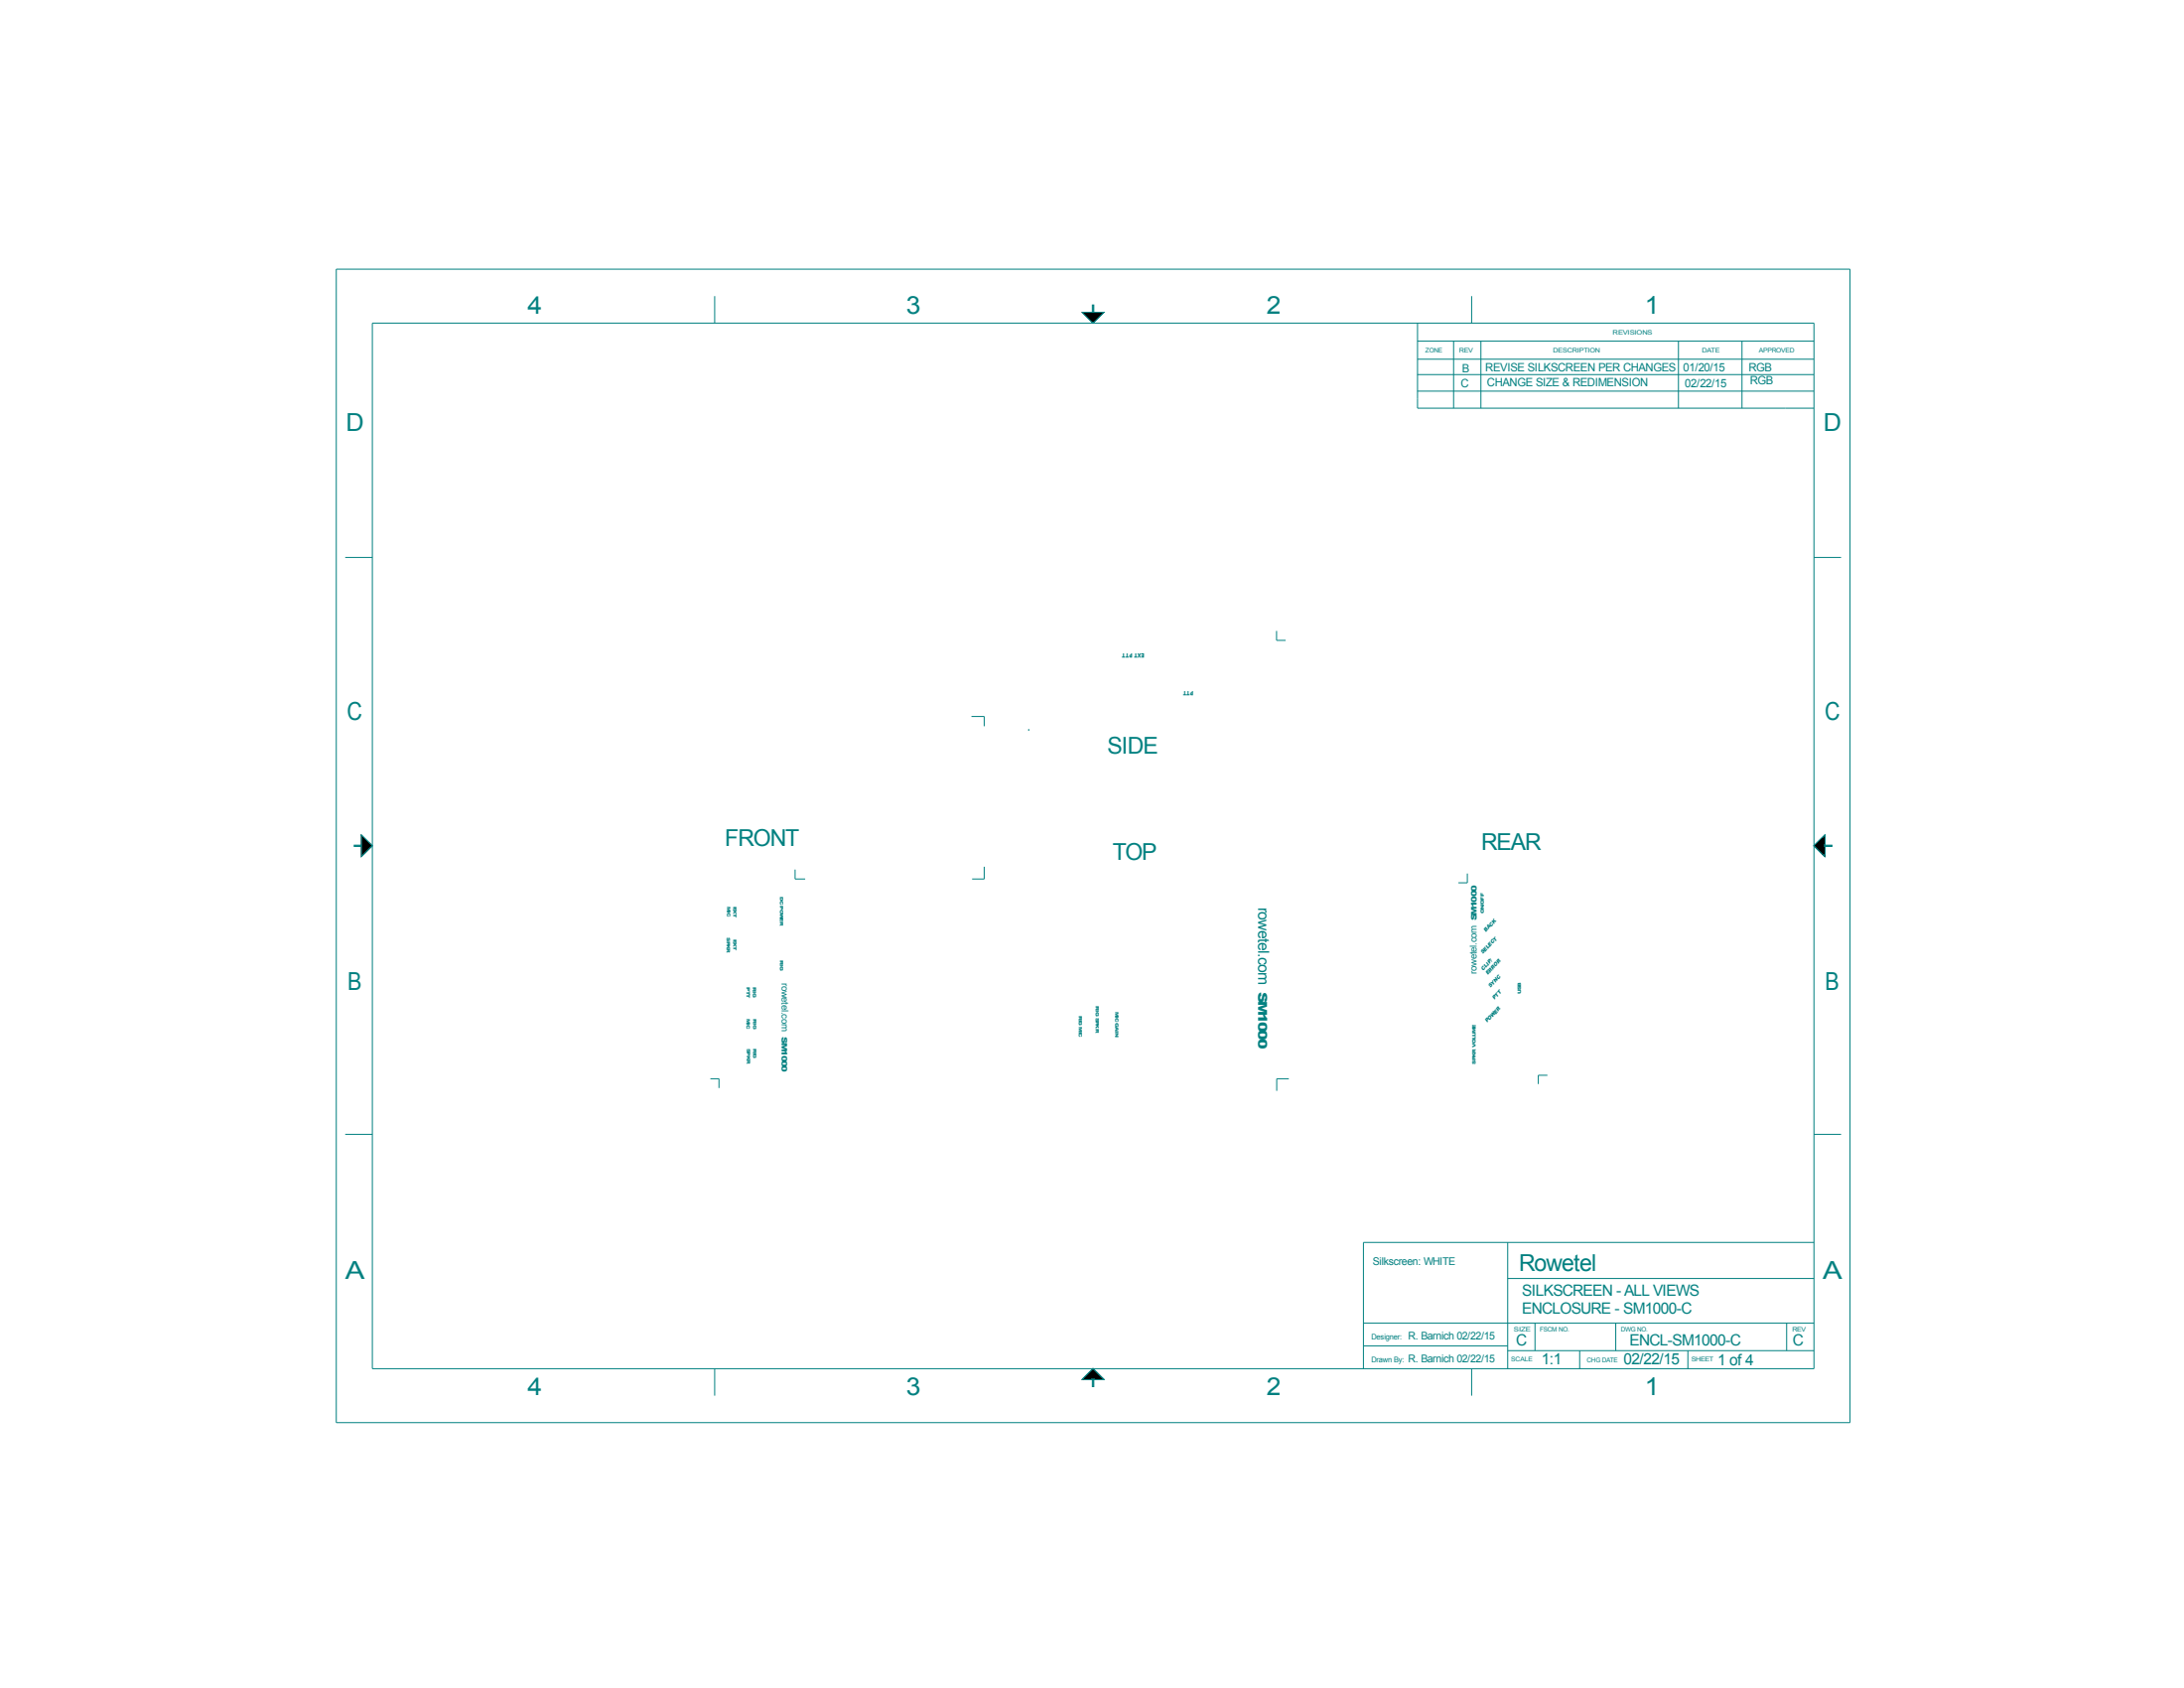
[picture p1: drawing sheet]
<svg xmlns="http://www.w3.org/2000/svg" width="559mm" height="432mm" viewBox="0 0 559 432" stroke-linecap="round" stroke-linejoin="round" font-family="sans-serif">
<g fill="none" stroke="#008080" stroke-width=".25">
<path d="M86 68.9h387.4v295h-387.4zM182.9 75.8v6.9M276.9 79.9h5.5l-2.7 2.7zM376.5 75.8v6.9M95.3 82.7h368.8v267.4h-368.8zM362.6 95.8h101.5M362.7 82.7v21.7h101.4M362.7 91.9h101.4M362.7 87.3h101.4M371.9 87.3v17.1M378.9 87.3v17.1M429.5 87.3v17.1"/>
<path d="M445.7 87.3v17.1M362.6 100.1h101.5M88.3 142.6h7M464.1 142.6h7M326.6 161.4v2.4h2.4M248.6 183.3h3.2v2.5M263.1 186.7h.2M263.2 186.6v.2M92.5 213.6l2.7 2.8-2.7 2.7zM464.1 216.4l2.8-2.8v5.5zM203.4 222.4v2.5h2.6M251.8 221.7v3.2h-3.1"/>
<path d="M375.4 223.5v2.3h-2.3M181.8 275.9h2.2v2.4M329.8 275.9h-3.1v3.1M395.9 275.1h-2.3v2.2M88.3 290.2h7M464.1 290.2h7M385.8 317.8v32.3M464.1 317.8h-115.3v32.3M348.8 338.5h115.3M385.8 327h78.3M392.7 338.5v7M413.4 338.5v7"/>
<path d="M457.1 338.5v7M182.9 350.1v6.9M279.7 350.1l2.7 2.7h-5.5zM348.8 344.3h37M376.5 350.1v6.9M385.8 345.5h78.3M404.2 345.5v4.6M431.9 345.5v4.6"/>
</g>
<path d="M276.9 79.9h5.5l-2.7 2.7zM92.5 213.6l2.7 2.8-2.7 2.7zM464.1 216.4l2.8-2.8v5.5zM276.9 352.8l2.8-2.7 2.7 2.7z" fill="#000" stroke="#000" stroke-width=".25"/>
<g fill="#008080" stroke="#008080" stroke-width=".25">
<path d="M90.6 216.2h1.9v.3h-1.9z" fill-rule="evenodd"/>
<path d="M279.5 78h.4v1.9h-.4z" fill-rule="evenodd"/>
<path d="M466.9 216.2h1.8v.3h-1.8z" fill-rule="evenodd"/>
<path d="M279.5 352.8h.4v1.9h-.4z" fill-rule="evenodd"/>
</g>
<g font-size="6.3" fill="#008080">
<text x="135" y="80.3">4</text>
<text x="231.8" y="80.3">3</text>
<text x="324" y="80.3">2</text>
<text x="420.9" y="80.3">1</text>
<text x="88.5" y="110.3">D</text>
<text x="466.6" y="110.3">D</text>
<text x="88.8" y="184.1">C</text>
<text x="466.9" y="184.1">C</text>
<text x="88.9" y="253.2">B</text>
<text x="467" y="253.2">B</text>
<text x="88.3" y="327">A</text>
<text x="466.4" y="327">A</text>
<text x="135" y="357">4</text>
<text x="231.8" y="357">3</text>
<text x="324" y="357">2</text>
<text x="420.9" y="357">1</text>
</g>
<g font-size="5.9" fill="#008080">
<text x="283.4" y="192.7">SIDE</text>
<text x="185.5" y="216.4">FRONT</text>
<text x="284.7" y="220">TOP</text>
<text x="379" y="217.5">REAR</text>
<text x="388.7" y="325.2">Rowetel</text>
</g>
<g font-size="4" fill="#008080">
<text x="389.5" y="331.6">SILKSCREEN - ALL VIEWS</text>
<text x="389.5" y="335.9">ENCLOSURE - SM1000-C</text>
<text x="387.9" y="344.1">C</text>
<text x="417" y="344.1">ENCL-SM1000-C</text>
<text x="458.7" y="344.1">C</text>
<text x="394.4" y="349">1:1</text>
<text x="415.5" y="348.9">02/22/15</text>
<text x="439.5" y="349.2">1 of 4</text>
</g>
<text font-size="3.9" fill="#008080" x="322" y="232" transform="rotate(90 322 232)">rowetel.com</text>
<text font-size="3.1" fill="#008080" x="322" y="253.7" transform="rotate(90 322 253.7)">SM1000</text>
<g font-size="3" fill="#008080">
<text x="374.1" y="95.1">B</text>
<text x="380" y="94.9">REVISE SILKSCREEN PER CHANGES</text>
<text x="430.7" y="95">01/20/15</text>
<text x="447.4" y="95">RGB</text>
<text x="373.7" y="99">C</text>
<text x="380.5" y="98.9">CHANGE SIZE &amp; REDIMENSION</text>
<text x="431.1" y="99">02/22/15</text>
<text x="447.7" y="98.3">RGB</text>
</g>
<g font-size="2.7" fill="#008080">
<text x="351.3" y="323.7">Silkscreen: WHITE</text>
<text x="360.3" y="342.7">R. Barnich 02/22/15</text>
<text x="360.3" y="348.5">R. Barnich 02/22/15</text>
</g>
<g font-size="2.4" fill="#008080">
<text x="200" y="251.5" transform="rotate(90 200 251.5)">rowetel.com</text>
<text x="377.8" y="249.1" transform="rotate(-90 377.8 249.1)">rowetel.com</text>
</g>
<g font-size="2" fill="#008080">
<text x="350.9" y="342.7">Designer:</text>
<text x="350.9" y="348.5">Drawn By:</text>
</g>
<g font-size="1.9" fill="#008080">
<text x="377.8" y="235.5" transform="rotate(-90 377.8 235.5)">SM1000</text>
<text x="200" y="265.1" transform="rotate(90 200 265.1)">SM1000</text>
</g>
<text font-size="1.7" fill="#008080" x="406" y="348.4">CHG DATE</text>
<g font-size="1.6" fill="#008080">
<text x="412.7" y="85.7">REVISIONS</text>
<text x="364.7" y="90.2">ZONE</text>
<text x="373.4" y="90.2">REV</text>
<text x="397.4" y="90.2">DESCRIPTION</text>
<text x="435.5" y="90.2">DATE</text>
<text x="450.1" y="90.2">APPROVED</text>
<text x="387.3" y="340.6">SIZE</text>
<text x="394" y="340.6">FSCM NO.</text>
<text x="414.7" y="340.6">DWG NO.</text>
<text x="458.6" y="340.6">REV</text>
<text x="386.6" y="348.4">SCALE</text>
<text x="432.8" y="348.4">SHEET</text>
</g>
<g font-size="1.5" fill="#008080">
<text x="292.8" y="167.1" transform="rotate(-180 292.8 167.1)">EXT PTT</text>
<text x="305.3" y="176.7" transform="rotate(-180 305.3 176.7)">PTT</text>
</g>
<g font-size="1.3" fill="#008080">
<text x="380.2" y="238.5" transform="rotate(-53 380.2 238.5)">BAC</text>
<text x="382.3" y="236.4" transform="rotate(-53 382.3 236.4)">K</text>
<text x="379.4" y="244.1" transform="rotate(-53 379.4 244.1)">SEL</text>
<text x="381.3" y="242.3" transform="rotate(-53 381.3 242.3)">ECT</text>
<text x="379.6" y="248.3" transform="rotate(-53 379.6 248.3)">CLI</text>
<text x="380.7" y="249.4" transform="rotate(-53 380.7 249.4)">ERR</text>
<text x="381.2" y="246.7" transform="rotate(-53 381.2 246.7)">P/</text>
<text x="382.7" y="247.5" transform="rotate(-53 382.7 247.5)">OR</text>
<text x="383.4" y="250.7" transform="rotate(-53 383.4 250.7)">C</text>
<text x="381.4" y="252.8" transform="rotate(-53 381.4 252.8)">SYN</text>
<text x="382.4" y="255.8" transform="rotate(-53 382.4 255.8)">PTT</text>
<text x="380.5" y="261.7" transform="rotate(-53 380.5 261.7)">POW</text>
<text x="382.7" y="259.5" transform="rotate(-53 382.7 259.5)">ER</text>
</g>
<g font-size="1.1" fill="#008080">
<text x="186.1" y="231.9" transform="rotate(90 186.1 231.9)">MIC</text>
<text x="187.7" y="231.9" transform="rotate(90 187.7 231.9)">EXT</text>
<text x="199.6" y="229.4" transform="rotate(90 199.6 229.4)">DC POWER</text>
<text x="379.7" y="233.7" transform="rotate(-90 379.7 233.7)">ON/OFF</text>
<text x="186" y="239.8" transform="rotate(90 186 239.8)">SPKR</text>
<text x="187.6" y="240.2" transform="rotate(90 187.6 240.2)">EXT</text>
<text x="199.6" y="245.7" transform="rotate(90 199.6 245.7)">RIG</text>
<text x="191" y="252.6" transform="rotate(90 191 252.6)">PTT</text>
<text x="192.7" y="252.6" transform="rotate(90 192.7 252.6)">RIG</text>
<text x="280.4" y="257.4" transform="rotate(90 280.4 257.4)">RIG SPKR</text>
<text x="389.2" y="254.3" transform="rotate(-90 389.2 254.3)">USB</text>
<text x="191.1" y="260.6" transform="rotate(90 191.1 260.6)">MIC</text>
<text x="192.7" y="260.6" transform="rotate(90 192.7 260.6)">RIG</text>
<text x="276" y="259.8" transform="rotate(90 276 259.8)">RIG MIC</text>
<text x="285.4" y="258.7" transform="rotate(90 285.4 258.7)">MIC GAIN</text>
<text x="191.1" y="268.2" transform="rotate(90 191.1 268.2)">SPKR</text>
<text x="192.8" y="268.2" transform="rotate(90 192.8 268.2)">RIG</text>
<text x="377.6" y="272.2" transform="rotate(-90 377.6 272.2)">SPKR VOLUME</text>
</g>
</svg>
